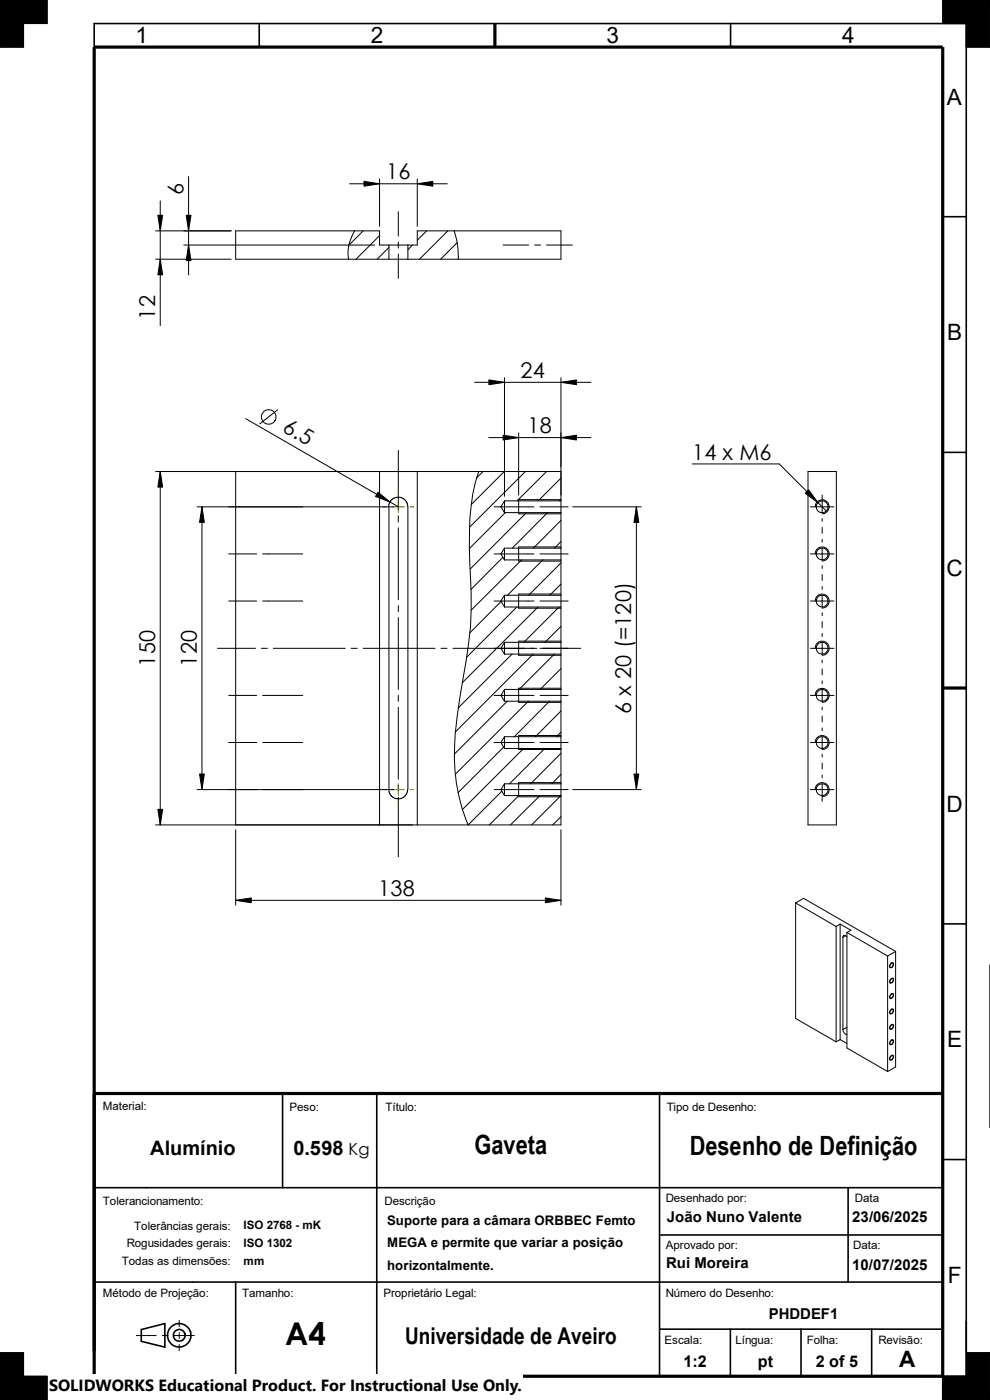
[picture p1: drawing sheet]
<svg xmlns="http://www.w3.org/2000/svg" width="210mm" height="297mm" viewBox="0 0 210 297" stroke-linecap="round" stroke-linejoin="round" font-family="sans-serif">
<g fill="none" stroke="#000" stroke-width=".21">
<path d="M0 0h10v5h-5v5h-5zM200 0h10v10h-5v-5h-5zM40 37.5v20.8M74.2 39h20.7M80.5 38v10M88.5 38v10M33 49h16M33 55h16M34 42.6v26.5M39 52h40.5M75.2 49a8.5 8.5 0 0 0-1.2 6M77 49l-3 3"/>
<path d="M80.5 50l-5 5M82.5 52h-2v-3h-30.5v6h32.5M82.5 52v3M82.5 52.5l-2.5 2.5M82.5 52h4M82.5 55h4M84.5 44.9v5.2M84.5 51.4v1.2M84.5 53.9v5.2M86.5 52h2v-3h30.5v6h-32.5M86.5 52v3M87.5 52l-1 1"/>
<path d="M90.5 49l-2 2M95 49l-6 6M96.4 49a15.7 15.7 0 0 1 .8 6M97 51.5l-3.5 3.5M106.7 52h5.4M113.4 52h1.3M116 52h5.4M52.1 88.8l32.4 18.7M58.9 87l-3.8 2.9M84.5 95.5v12.7M100.7 81.1h24.6M103.7 92.8h21.6"/>
<path d="M107 80.1v25.2M110 91.8v13.2M119 80.1v26.2M146.9 98.4h18.4l10 10M33 100h86M34 100v75M41.8 107.5h41.7M42.8 107.5v60M48.5 117.5h5.9M50 100v75M55.7 117.5h8.5M80.5 100v75"/>
<path d="M82.4 107.5l.1-.7 .3-.5 .7-.6 1-.2 .9 .2 .6 .4 .4 .7 .1 .7v60M82.5 107.5v60.4l.6 1.1 .7 .4 .7 .1 .7-.1 .7-.5 .5-.7 .1-.7M84.5 109.4v1.3M84.5 112v15.2M88.5 100v75M101.6 100a46.3 46.3 0 0 0-2 15.8l.1 3.5a84.5 84.5 0 0 1-1.5 25 95.7 95.7 0 0 0-1.8 16.6 37.8 37.8 0 0 0 2.9 14.1l7.2-7.1M102.5 100l-1.4 1.4M104.8 107.5h8.5M104.8 117.5h8.5M106.7 118.2l-6.8 6.9M107 100l-7 7M107 108.8h12"/>
<path d="M107 106.3h12M107 106.3l-.7 1.2 .7 1.3M107 116.3l-.7 1.2 .7 1.3M107 118.8h12M107 116.3h12M107 106.3v2.5M107 116.3v2.5M107.2 108.8l-7.6 7.6M110.7 118.8l-10.8 10.7M111.5 100l-11.9 11.8M111.7 108.8l-12 11.9M114.6 107.5h5.9"/>
<path d="M114.6 117.5h5.9M115.1 118.8l-7.4 7.5M116 100l-6.3 6.3M116.2 108.8l-7.5 7.5M119 101.4l-4.8 4.9M119 105.9l-.3 .4M119 110.4l-5.8 5.9M119 114.9l-1.4 1.4M119 119.4l-6.9 6.9M119 108.8v7.5M119 118.8v7.5M119 106h-9v3h9"/>
<path d="M119 116h-9v3h9M119 106.3v2.5M119 116.3v2.5M121.5 107.5h14.5M135 107.5v60M171.4 100h6v75h-6zM171.9 107.5h5M171.9 117.5h5M172.9 107.5a1.49 1.49 0 0 1 1.5-1.5 1.49 1.49 0 0 1 1.5 1.5 1.49 1.49 0 0 1-1.5 1.5M172.9 117.5a1.5 1.5 0 0 1 1.6-1.5 1.5 1.5 0 0 1 1.4 1.6 1.5 1.5 0 0 1-1.5 1.4M174.4 105v3.8M174.4 110v.6"/>
<path d="M174.4 111.9v1.3M174.4 114.4v.6M174.4 116.3v2.5M46.1 137.5h8.1M48.5 127.5h5.9M55.5 137.5h1.2M55.7 127.5h8.5M58 137.5h15.2M74.5 137.5h1.3M77 137.5h15.3M84.5 128.5v1.3M84.5 131v15.3"/>
<path d="M93.6 137.5h1.2M96.1 137.5h17.8M104.8 127.5h8.5M106.3 127.6l-6.6 6.6M107 126.3l-.7 1.2 .7 1.3M107 128.8h12M107 126.3h12M107 136.3l-.7 1.2 .7 1.3M107 136.3h12M107 138.8h12M107 126.3v2.5M107 136.3v2.5"/>
<path d="M108.6 138.8l-11.4 11.4M109.6 128.8l-10.6 10.6M113.1 138.8l-16.5 16.5M114.1 128.8l-16 16M114.6 137.5h8.6M114.6 127.5h5.9M117.6 138.8l-7.5 7.5M118.6 128.8l-7.5 7.5M119 123.9l-2.4 2.4M119 132.9l-3.4 3.4M119 128.8v7.5M119 138.8v7.5"/>
<path d="M119 126h-9v3h9M119 136h-9v3h9M119 126.3v2.5M119 136.3v2.5M171.9 137.5h5M171.9 127.5h5M172.9 127.5a1.5 1.5 0 0 1 1.6-1.5 1.5 1.5 0 0 1 1.4 1.6 1.5 1.5 0 0 1-1.5 1.4M172.9 137.5a1.5 1.5 0 0 1 1.5-1.5 1.5 1.5 0 0 1 1.5 1.5 1.5 1.5 0 0 1-1.5 1.5M174.4 120v.6M174.4 121.9v1.2M174.4 124.4v.6M174.4 126.3v2.5"/>
<path d="M174.4 130v.6M174.4 131.9v1.2M174.4 134.4v.6M174.4 136.3v2.5M48.5 147.5h5.9M48.5 157.5h5.9M55.7 147.5h8.5M55.7 157.5h8.5M84.5 147.5v1.3M84.5 150.1v15.2M104.8 147.5h8.5M104.8 157.5h8.5"/>
<path d="M106.8 158.5l-9.6 9.6M107 158.8h12M107 156.3h12M107 156.3l-.7 1.2 .7 1.3M107 148.8h12M107 146.3h12M107 146.3l-.7 1.2 .7 1.3M107 156.3v2.5M107 146.3v2.5M107.6 148.8l-11.2 11.2M111.1 158.8l-13 12.9M112.1 148.8l-15.5 15.5"/>
<path d="M114.6 147.5h5.9M114.6 157.5h5.9M115.6 158.8l-7.5 7.5M116.6 148.8l-7.5 7.5M119 141.9l-4.4 4.4M119 150.8l-5.4 5.5M119 155.3l-.9 1M119 159.8l-6.4 6.5M119 148.8v7.5M119 158.8v7.5M119 146h-9v3h9M119 156h-9v3h9"/>
<path d="M119 156.3v2.5M119 146.3v2.5M171.9 147.5h5M171.9 157.5h5M172.9 147.5a1.49 1.49 0 0 1 1.5-1.5 1.49 1.49 0 0 1 1.5 1.5 1.49 1.49 0 0 1-1.5 1.5M172.9 157.5a1.49 1.49 0 0 1 1.5-1.5 1.49 1.49 0 0 1 1.5 1.5 1.49 1.49 0 0 1-1.5 1.5M174.4 140v.6M174.4 141.9v1.3M174.4 144.4v.6M174.4 146.3v2.5M174.4 150v.6M174.4 151.9v1.3"/>
<path d="M174.4 154.4v.6M174.4 156.3v2.5M41.8 167.5h41.7M50 176v16M84.5 166.6v1.3M84.5 169.1v12.7M104.8 167.5h8.5M107 168.8h12M107 166.3h12M107 166.3l-.7 1.2 .7 1.3M107 166.3v2.5M110.1 168.8l-6.3 6.2"/>
<path d="M114.6 168.8l-6.3 6.2M114.6 167.5h5.9M119 164.3l-1.9 2M119 168.8l-6.2 6.2M119 173.3l-1.7 1.7M119 168.8v6.2h-86M119 176v16M119 166h-9v3h9M119 166.3v2.5M121.5 167.5h14.5M171.9 167.5h5M172.9 167.5a1.5 1.5 0 0 1 1.6-1.5 1.5 1.5 0 0 1 1.4 1.6 1.5 1.5 0 0 1-1.5 1.4"/>
<path d="M174.4 160v.6M174.4 161.9v1.3M174.4 164.4v.6M174.4 166.3v3.7M50 191h69M168.8 191.6v24.5l8.6 4.9M168.8 191.6l1.7-1 19.5 11.2M168.8 191.6l8.6 5M177.4 196.6v24.4M178.2 196l2.3 1.4-.8 .4M178.2 196l-.8 .6M178.2 196v24.6"/>
<path d="M178.8 198.8v19.6M179.4 198.5l-.6 .3M179.7 198.8a.43 .43 0 0 0-.5-.4 .43 .43 0 0 0-.4 .4M179.7 197.8v24.5l8.6 5M179.7 197.8l8.6 5M178.8 218.4l.1 .3a.88 .88 0 0 0 .8 .8M179.7 217.9l-.9 .5M188.3 202.8v24.5M188.9 214.4a.3 .3 0 0 1 .3-.3 .3 .3 0 0 1 .3 .2l-.1 .5a.33 .33 0 0 1-.6 .2 .33 .33 0 0 1 .1-.6zM188.9 217.7a.3 .3 0 0 1 .3-.3 .3 .3 0 0 1 .3 .2l-.1 .3a.35 .35 0 0 1-.2 .4 .35 .35 0 0 1-.4-.3zM189 207.8a.3 .3 0 0 1 .4-.2 .3 .3 0 0 1 0 .5v.1a.31 .31 0 0 1-.5 .3 .31 .31 0 0 1-.1-.5zM189 211a.3 .3 0 0 1 .4-.1 .3 .3 0 0 1 0 .5v.1a.33 .33 0 0 1-.6 .2 .33 .33 0 0 1 .1-.5z"/>
<path d="M189 207.7l.3-.2a.56 .56 0 0 1 .1 .7 .56 .56 0 0 1-.7 .2v-.3zM189 210.9l.3-.1a.6 .6 0 0 1 .2 .7 .6 .6 0 0 1-.7 .3l-.1-.4zM189 214.2l.3-.2a.58 .58 0 0 1 .1 .8 .58 .58 0 0 1-.7 .2v-.4zM189 217.5l.3-.2a.58 .58 0 0 1 .1 .7 .58 .58 0 0 1-.7 .3v-.4zM189 204.4l.3-.2a.58 .58 0 0 1 .1 .8 .58 .58 0 0 1-.7 .2v-.4zM189.1 204.4a.3 .3 0 0 1 .4 .1 .3 .3 0 0 1-.1 .4 .32 .32 0 0 1-.5 .4 .31 .31 0 0 1-.1-.6zM190 201.8v24.6l-1.7 .9M190 201.8l-1.7 1M210 204.7v34.5M178.2 220.6l1.5 .8M178.2 220.6l-.8 .4M188.9 220.9a.35 .35 0 0 1 .6-.1 .35 .35 0 0 1-.2 .6 .33 .33 0 0 1-.5 .1 .33 .33 0 0 1 .1-.6z"/>
<path d="M189 220.8l.3-.2a.58 .58 0 0 1 .1 .7 .58 .58 0 0 1-.7 .2v-.4zM189 224l.3-.2a.58 .58 0 0 1 .1 .8 .58 .58 0 0 1-.7 .2v-.4zM189.1 224a.3 .3 0 0 1 .4 .1 .3 .3 0 0 1-.1 .4 .32 .32 0 0 1-.5 .4 .31 .31 0 0 1-.1-.6zM0 287h5v5h5v5h-10zM28.9 283.3h4.2M34.4 283.3h1.3M37 283.3h4.2M38 280.1v1.3M38 282.7v1.3M38 285.2v1.4M205 287h5v10h-10v-5h5z"/>
<circle cx="57" cy="88.5" r="1.55"/>
<circle cx="174.4" cy="117.5" r="1.26"/>
<circle cx="174.4" cy="107.5" r="1.25"/>
<circle cx="174.4" cy="137.5" r="1.25"/>
<circle cx="174.4" cy="127.5" r="1.25"/>
<circle cx="174.4" cy="157.5" r="1.26"/>
<circle cx="174.4" cy="147.5" r="1.25"/>
<circle cx="174.4" cy="167.5" r="1.26"/>
</g>
<g fill="#000" stroke="#000" stroke-width=".21">
<path d="M77.2 38.5l3.3 .5-3.3 .5zM88.5 39l3.3-.5v1zM33.5 45.7h1l-.5 3.3zM34 55l.5 3.3h-1zM40 52l.5 3.3h-1zM39.5 45.7h1l-.5 3.3zM103.7 80.6l3.3 .5-3.3 .5zM106.7 92.3l3.3 .5-3.3 .5zM119 92.8l3.3-.5v1zM119 81.1l3.3-.5v1zM34 100l.5 3.3h-1zM42.8 107.5l.5 3.3h-1z"/>
<path d="M80.2 104.4l2.6 2.1-3.1-1.2zM135 107.5l.5 3.3h-1zM170.8 104.6l.7-.7 2 2.7zM33.5 171.7h1l-.5 3.3zM42.3 164.2h1l-.5 3.3zM134.5 164.2h1l-.5 3.3zM50 191l3.3-.5v1zM115.7 190.5l3.3 .5-3.3 .5z"/>
<path d="M0 0h10v5h-5v5h-5z" fill-rule="evenodd"/>
<path d="M200 0h10v10h-5v-5h-5z" fill-rule="evenodd"/>
<path d="M0 287h5v5h5v5h-10z" fill-rule="evenodd"/>
<path d="M205 287h5v10h-10v-5h5z" fill-rule="evenodd"/>
</g>
<g fill="none" stroke="#000" stroke-width=".34">
<path d="M20 10v-5h185v288.5M55 5v5M155 5v5M200 46h5M200 96h5M200 196h5M59.9 232v20M79.9 232v60M139.9 232v60M20 252h180M179.9 252v20M200 246h5"/>
<path d="M20 272h180M50 272v20M139.9 262h60.1M200 279.9v17.1M30 282.1l5-1.3v5l-5-1.2zM139.9 282h60.1M154.9 282v10M169.9 282v10M184.9 282v10M195.9 292h12.9"/>
<circle cx="38" cy="283.3" r="1.25"/>
<circle cx="38" cy="283.3" r="2.49"/>
</g>
<path d="M20 10h180v282h-180zM105 5v5M200 146h5M20 232h180" fill="none" stroke="#000" stroke-width=".68" stroke-linecap="butt"/>
<path d="M81.2 107.5h.8M83.3 107.5h2.5M84.5 104.3v.7M84.5 106.3v2.5M84.5 110v.8M87 107.5h.8M81.2 167.5h.8M83.3 167.5h2.5M84.5 164.3v.7M84.5 166.3v2.5M84.5 170v.8M87 167.5h.8" fill="none" stroke="#808000" stroke-width=".21"/>
<path d="M10.4 291.5h100.4v5.5h-100.4z" fill="#fff"/>
<text font-size="6.6" x="60.5" y="285.3">A4</text>
<g font-size="5.6">
<text x="100.7" y="244.9">Gaveta</text>
<text x="146.3" y="245.1">Desenho de Definição</text>
</g>
<text font-size="4.9" x="85.9" y="285">Universidade de Aveiro</text>
<g font-size="4.8">
<text x="28.7" y="9.2">1</text>
<text x="78.7" y="9.2">2</text>
<text x="128.7" y="9.2">3</text>
<text x="178.7" y="9.2">4</text>
<text x="200.9" y="22.2">A</text>
<text x="200.9" y="72.2">B</text>
<text x="200.8" y="122.2">C</text>
<text x="200.8" y="172.2">D</text>
<text x="200.9" y="222.2">E</text>
<text x="201" y="272.2">F</text>
<text x="190.8" y="290.1">A</text>
</g>
<g font-size="4.6">
<text x="38.9" y="41.3" transform="rotate(-90 38.9 41.3)">6</text>
<text x="81.9" y="38.1">16</text>
<text x="32.9" y="67.8" transform="rotate(-90 32.9 67.8)">12</text>
<text x="110.4" y="80.2">24</text>
<text x="59.7" y="91.4" transform="rotate(30 59.7 91.4)">6.5</text>
<text x="111.9" y="91.9">18</text>
<text x="146.9" y="97.5">14 x M6</text>
<text x="32.9" y="141.4" transform="rotate(-90 32.9 141.4)">150</text>
<text x="41.7" y="141.4" transform="rotate(-90 41.7 141.4)">120</text>
<text x="133.9" y="151.5" transform="rotate(-90 133.9 151.5)">6 x 20 (=120)</text>
<text x="80.2" y="190.1">138</text>
</g>
<g font-size="4.2">
<text x="31.9" y="244.9">Alumínio</text>
<text x="62.2" y="244.9">0.598</text>
</g>
<text font-size="3.5" x="74" y="245">Kg</text>
<g font-size="3.4">
<text x="145" y="290.1">1:2</text>
<text x="160.7" y="290.1">pt</text>
<text x="173.1" y="290.1">2 of 5</text>
<text x="10.4" y="295.2">SOLIDWORKS Educational Product. For Instructional Use Only.</text>
</g>
<g font-size="3.2">
<text x="141.5" y="259.2">João Nuno Valente</text>
<text x="180.8" y="259.2">23/06/2025</text>
<text x="141.3" y="269.1">Rui Moreira</text>
<text x="180.8" y="269.4">10/07/2025</text>
<text x="163.1" y="279.8">PHDDEF1</text>
</g>
<g font-size="2.8">
<text x="82.1" y="259.8">Suporte para a câmara ORBBEC Femto</text>
<text x="82.1" y="264.6">MEGA e permite que variar a posição</text>
<text x="82.1" y="269.5">horizontalmente.</text>
</g>
<g font-size="2.5">
<text x="21.8" y="235.5">Material:</text>
<text x="61.4" y="235.8">Peso:</text>
<text x="81.8" y="235.8">Título:</text>
<text x="141.4" y="235.8">Tipo de Desenho:</text>
<text x="21.8" y="255.7">Tolerancionamento:</text>
<text x="81.6" y="255.7">Descrição</text>
<text x="141.2" y="255.1">Desenhado por:</text>
<text x="181.4" y="255.1">Data</text>
<text x="28.5" y="260.9">Tolerâncias gerais:</text>
<text x="51.7" y="260.8">ISO 2768 - mK</text>
<text x="25.9" y="268.4">Todas as dimensões:</text>
<text x="26.9" y="264.6">Rogusidades gerais:</text>
<text x="51.7" y="264.6">ISO 1302</text>
<text x="51.7" y="268.4">mm</text>
<text x="141.2" y="265">Aprovado por:</text>
<text x="181" y="265">Data:</text>
<text x="21.8" y="275.3">Método de Projeção:</text>
<text x="51.4" y="275.3">Tamanho:</text>
<text x="81.4" y="275.3">Proprietário Legal:</text>
<text x="141.2" y="275.1">Número do Desenho:</text>
<text x="141" y="285">Escala:</text>
<text x="156" y="285">Língua:</text>
<text x="171.2" y="285">Folha:</text>
<text x="186.3" y="285">Revisão:</text>
</g>
</svg>
